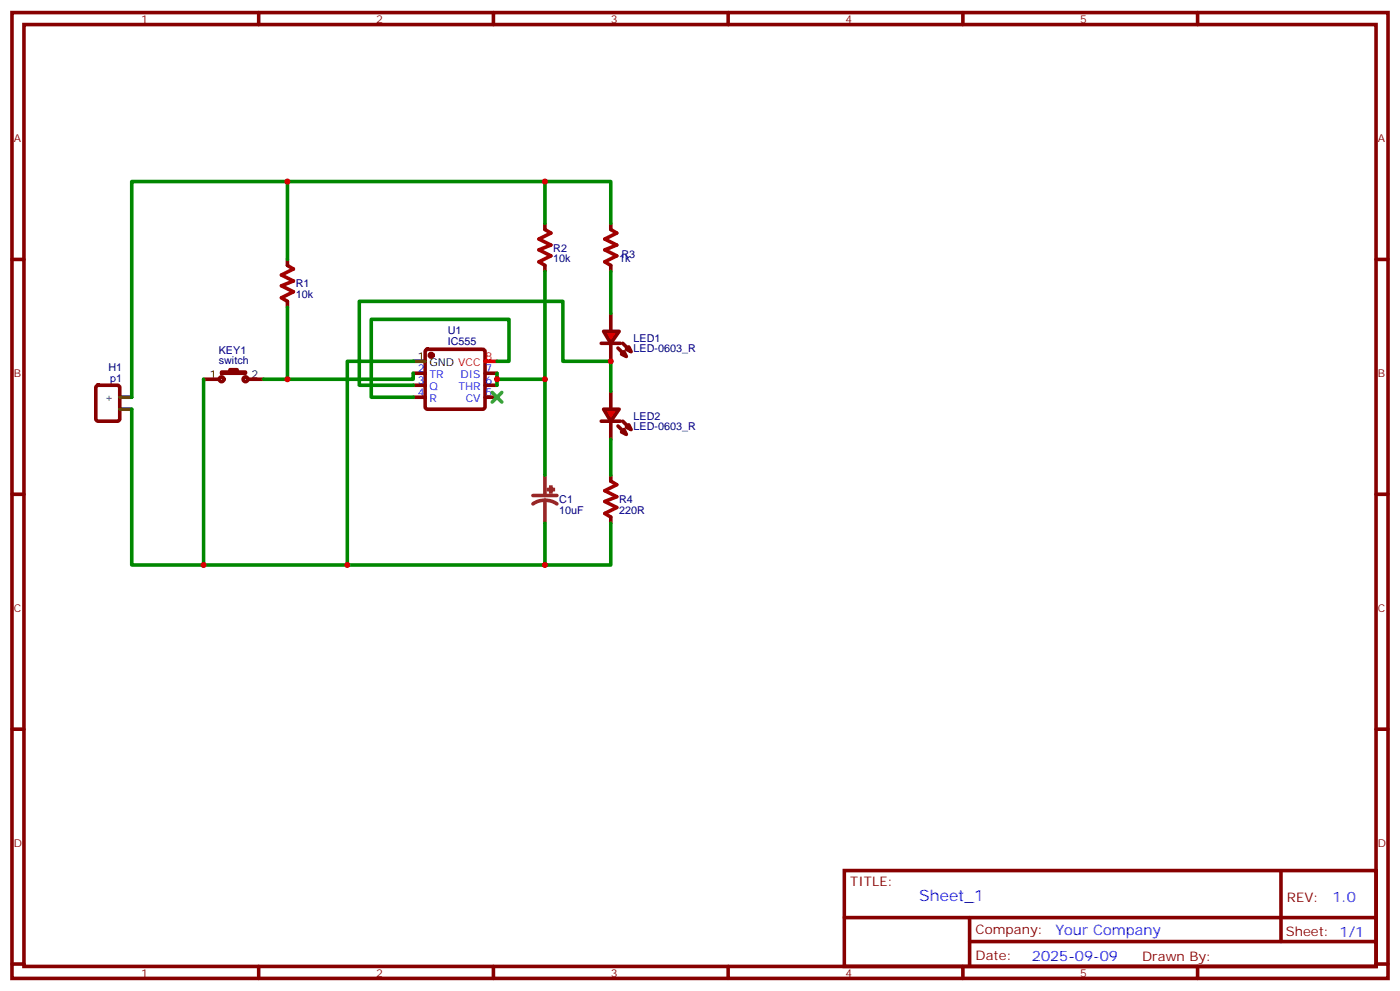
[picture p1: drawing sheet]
<svg xmlns="http://www.w3.org/2000/svg" width="412mm" height="292mm" viewBox="0 0 412 292" stroke-linecap="round" stroke-linejoin="round" font-family="sans-serif">
<g fill="none" stroke="#870000" stroke-width="1.1">
<path d="M3.5 3.7h405.4v284.3h-405.4zM7.1 7.2h398.2v277.3h-398.2zM76.2 3.7v3.5M145.3 3.7v3.5M214.5 3.7v3.5M283.6 3.7v3.5M352.8 3.7v3.5M3.5 76.4h3.6M84.7 76.4v1.7M160.5 65.8v1.8M160.5 78.1v1.8M179.9 65.8v1.8"/>
<path d="M179.9 78.1v1.8M405.3 76.4h3.6M84.7 88.7v1.8M28.5 113.6l.4-.2h5.7l.6 .4 .1 9.5-.5 .6-5.9 .1-.6-.5-.1-9.4zM60 111.7h4.6M65.3 109.5h2.4v-.7h2.1v.7h2.5v.4h-7zM73 111.7h4.6M121.7 109.9h3.5M121.7 113.4h3.5M121.7 116.9h3.5M125.5 103l.4-.2h16.3l.5 .2 .2 .5v16.3l-.3 .5-.4 .2h-16.3l-.5-.3-.2-.4v-16.3zM142.9 109.9h3.5"/>
<path d="M142.9 113.4h3.5M142.9 116.9h3.5M179.9 139.9v1.7M3.5 145.5h3.6M179.9 152.2v1.8M405.3 145.5h3.6M3.5 214.7h3.6M405.3 214.7h3.6M248.7 256.3h156.6v28.2h-156.6zM377.3 256.3v20.9M248.7 270.1h156.5M285.6 277.2h119.6"/>
<path d="M285.6 270.1v14.2M3.5 283.8h3.6M76.2 284.5v3.5M145.3 284.5v3.5M214.5 284.5v3.5M283.6 284.5v3.5M352.8 284.5v3.5M405.3 283.8h3.6"/>
<circle cx="65.3" cy="111.7" r=".71"/>
<circle cx="72.3" cy="111.7" r=".71"/>
</g>
<path d="M35.3 116.9h3.5M121.7 106.4h3.5M35.3 120.5h3.5" fill="none" stroke="#000" stroke-width="1.1"/>
<path d="M84.7 78.1l1.7 1.1-3.5 1.8 3.5 1.7-3.5 1.4 3.5 1.8-3.5 1.8 1.8 1M160.5 67.6l1.8 1-3.6 1.8 3.6 1.7-3.6 1.5 3.6 1.7-3.6 1.8 1.8 1M179.9 67.6l1.8 1-3.5 1.8 3.5 1.7-3.5 1.5 3.5 1.7-3.5 1.8 1.7 1M179.9 141.6l1.8 1.1-3.5 1.8 3.5 1.7-3.5 1.4 3.5 1.8-3.5 1.8 1.7 1" fill="none" stroke="#a10000" stroke-width="1.1"/>
<circle cx="127" cy="104.6" r=".53" fill="#870000" stroke="#870000" stroke-width="1.1"/>
<path d="M142.9 106.4h3.5" fill="none" stroke="#f00" stroke-width="1.1"/>
<path d="M160.5 139.9v6M157 145.9h7M160.5 147.3l-1.8 .2-1.7 .8M160.5 147.3l1.9 .2 1.6 .8M160.5 147.3v6.7" fill="none" stroke="#8c2424" stroke-width="1.1"/>
<g fill="#8c2424" stroke="#8c2424" stroke-width="1.1">
<path d="M161.6 144.1h1.4z"/>
<path d="M162.2 143.4l.1 1.4z"/>
</g>
<g fill="#f00" stroke="#870000" stroke-width="1.1">
<path d="M177.8 97.5h4.6l-2.5 3.6z"/>
<path d="M177.1 101.1h5.6z"/>
</g>
<g fill="#870000" stroke="#870000" stroke-width="1.1">
<path d="M183.4 101.1l1.5 1.4z"/>
<path d="M182 102.5l1.4 1.4z"/>
</g>
<g fill="#f00" stroke="#870000" stroke-width="1.1">
<path d="M184.5 102.8l.7-.7 .7 1.4z"/>
<path d="M183.1 104.2l.7-.7 .7 1.5z"/>
</g>
<path d="M179.9 92.3v5.2M179.9 101.1v5.3" fill="none" stroke="#870000" stroke-width="1.1"/>
<g fill="#f00" stroke="#870000" stroke-width="1.1">
<path d="M177.8 120.5h4.6l-2.5 3.5z"/>
<path d="M177.1 124h5.6z"/>
</g>
<g fill="#870000" stroke="#870000" stroke-width="1.1">
<path d="M183.4 124l1.5 1.4z"/>
<path d="M182 125.4l1.4 1.4z"/>
</g>
<g fill="#f00" stroke="#870000" stroke-width="1.1">
<path d="M184.5 125.8l.7-.7 .7 1.4z"/>
<path d="M183.1 127.2l.7-.7 .7 1.4z"/>
</g>
<path d="M179.9 115.2v5.3M179.9 124v5.3" fill="none" stroke="#870000" stroke-width="1.1"/>
<g fill="none" stroke="#008700" stroke-width="1.1">
<path d="M84.7 53.4v23M160.5 53.4v12.4M160.5 79.9v60M179.9 65.8v-12.4h-141.1v63.5M179.9 79.9v12.4M84.7 90.5v21.2M60 111.7v54.6M121.7 113.4h-15.9v-24.7h60v17.7h14.1v8.8M121.7 106.4h-19.4v59.9M121.7 109.9v1.8h-44.1M146.4 106.4h3.5v-12.4h-40.5v22.9h12.3M146.4 109.9v3.5"/>
<path d="M146.4 111.7h14.1M38.8 120.5v45.8h141.1v-12.3M179.9 129.3v10.6M160.5 154v12.3"/>
</g>
<path d="M145 115.5l2.8 2.9M147.8 115.5l-2.8 2.9" fill="none" stroke="#3c3" stroke-width="1.1"/>
<g fill="#c00">
<circle cx="160.5" cy="53.4" r=".88"/>
<circle cx="160.5" cy="166.3" r=".88"/>
<circle cx="102.3" cy="166.3" r=".88"/>
<circle cx="160.5" cy="111.7" r=".88"/>
<circle cx="146.4" cy="111.7" r=".88"/>
<circle cx="179.9" cy="106.4" r=".88"/>
<circle cx="84.7" cy="111.7" r=".88"/>
<circle cx="84.7" cy="53.4" r=".88"/>
<circle cx="60" cy="166.3" r=".88"/>
</g>
<text font-size="4.6" fill="#00f" x="270.8" y="265.3">Sheet_1</text>
<g font-size="4.2" fill="#00f">
<text x="392.5" y="265.6">1.0</text>
<text x="310.9" y="275.1">Your Company</text>
<text x="304" y="282.9">2025-09-09</text>
</g>
<g font-size="3.9" fill="#800">
<text x="250.5" y="260.9">TITLE:</text>
<text x="379.1" y="265.6">REV:</text>
<text x="287.4" y="275.1">Company:</text>
<text x="378.7" y="275.7">Sheet: 1/1</text>
<text x="287.4" y="282.8">Date:</text>
<text x="336.4" y="282.8">Drawn By:</text>
</g>
<g font-size="3.2" fill="#800">
<text x="41.6" y="6.7">1</text>
<text x="110.8" y="6.7">2</text>
<text x="179.9" y="6.7">3</text>
<text x="249.1" y="6.7">4</text>
<text x="318.2" y="6.7">5</text>
<text x="4.1" y="41.8">A</text>
<text x="405.9" y="41.8">A</text>
<text x="4.1" y="110.9">B</text>
<text x="405.9" y="110.9">B</text>
<text x="4.1" y="180.1">C</text>
<text x="405.9" y="180.1">C</text>
<text x="4.1" y="249.2">D</text>
<text x="405.9" y="249.2">D</text>
<text x="41.6" y="287.5">1</text>
<text x="110.8" y="287.5">2</text>
<text x="179.9" y="287.5">3</text>
<text x="249.1" y="287.5">4</text>
<text x="318.2" y="287.5">5</text>
</g>
<g font-size="3.2" fill="#000080">
<text x="163" y="77.2">10k</text>
<text x="163" y="74.1">R2</text>
<text x="182.4" y="77.2">1k</text>
<text x="183" y="75.9">R3</text>
<text x="87.1" y="87.8">10k</text>
<text x="87.1" y="84.6">R1</text>
<text x="131.9" y="101.6">IC555</text>
<text x="131.9" y="98.3">U1</text>
<text x="186.6" y="100.6">LED1</text>
<text x="64.5" y="107.1">switch</text>
<text x="64.5" y="104.1">KEY1</text>
<text x="186.6" y="103.6">LED-0603_R</text>
<text x="31.9" y="109.1">H1</text>
<text x="32.5" y="112.4">p1</text>
<text x="186.6" y="123.5">LED2</text>
<text x="186.6" y="126.5">LED-0603_R</text>
<text x="164.7" y="148.2">C1</text>
<text x="182.4" y="148.2">R4</text>
<text x="164.7" y="151.2">10uF</text>
<text x="182.4" y="151.2">220R</text>
</g>
<g font-size="3.2">
<text x="123" y="106">1</text>
<text x="126.5" y="107.8">GND VCC</text>
<text x="61.8" y="111.3">1</text>
<text x="74.1" y="111.3">2</text>
<text x="30.9" y="118">+</text>
</g>
<text font-size="3.2" fill="#f00" x="143.1" y="106">8</text>
<g font-size="3.2" fill="#00f">
<text x="123" y="109.5">2</text>
<text x="123" y="113.1">3</text>
<text x="126.5" y="111.3">TR</text>
<text x="135.6" y="111.3">DIS</text>
<text x="143.1" y="113.1">6</text>
<text x="143.1" y="109.5">7</text>
<text x="123" y="116.6">4</text>
<text x="126.5" y="114.8">Q</text>
<text x="126.5" y="118.4">R</text>
<text x="135" y="114.8">THR</text>
<text x="137.2" y="118.4">CV</text>
<text x="143.1" y="116.6">5</text>
</g>
</svg>
